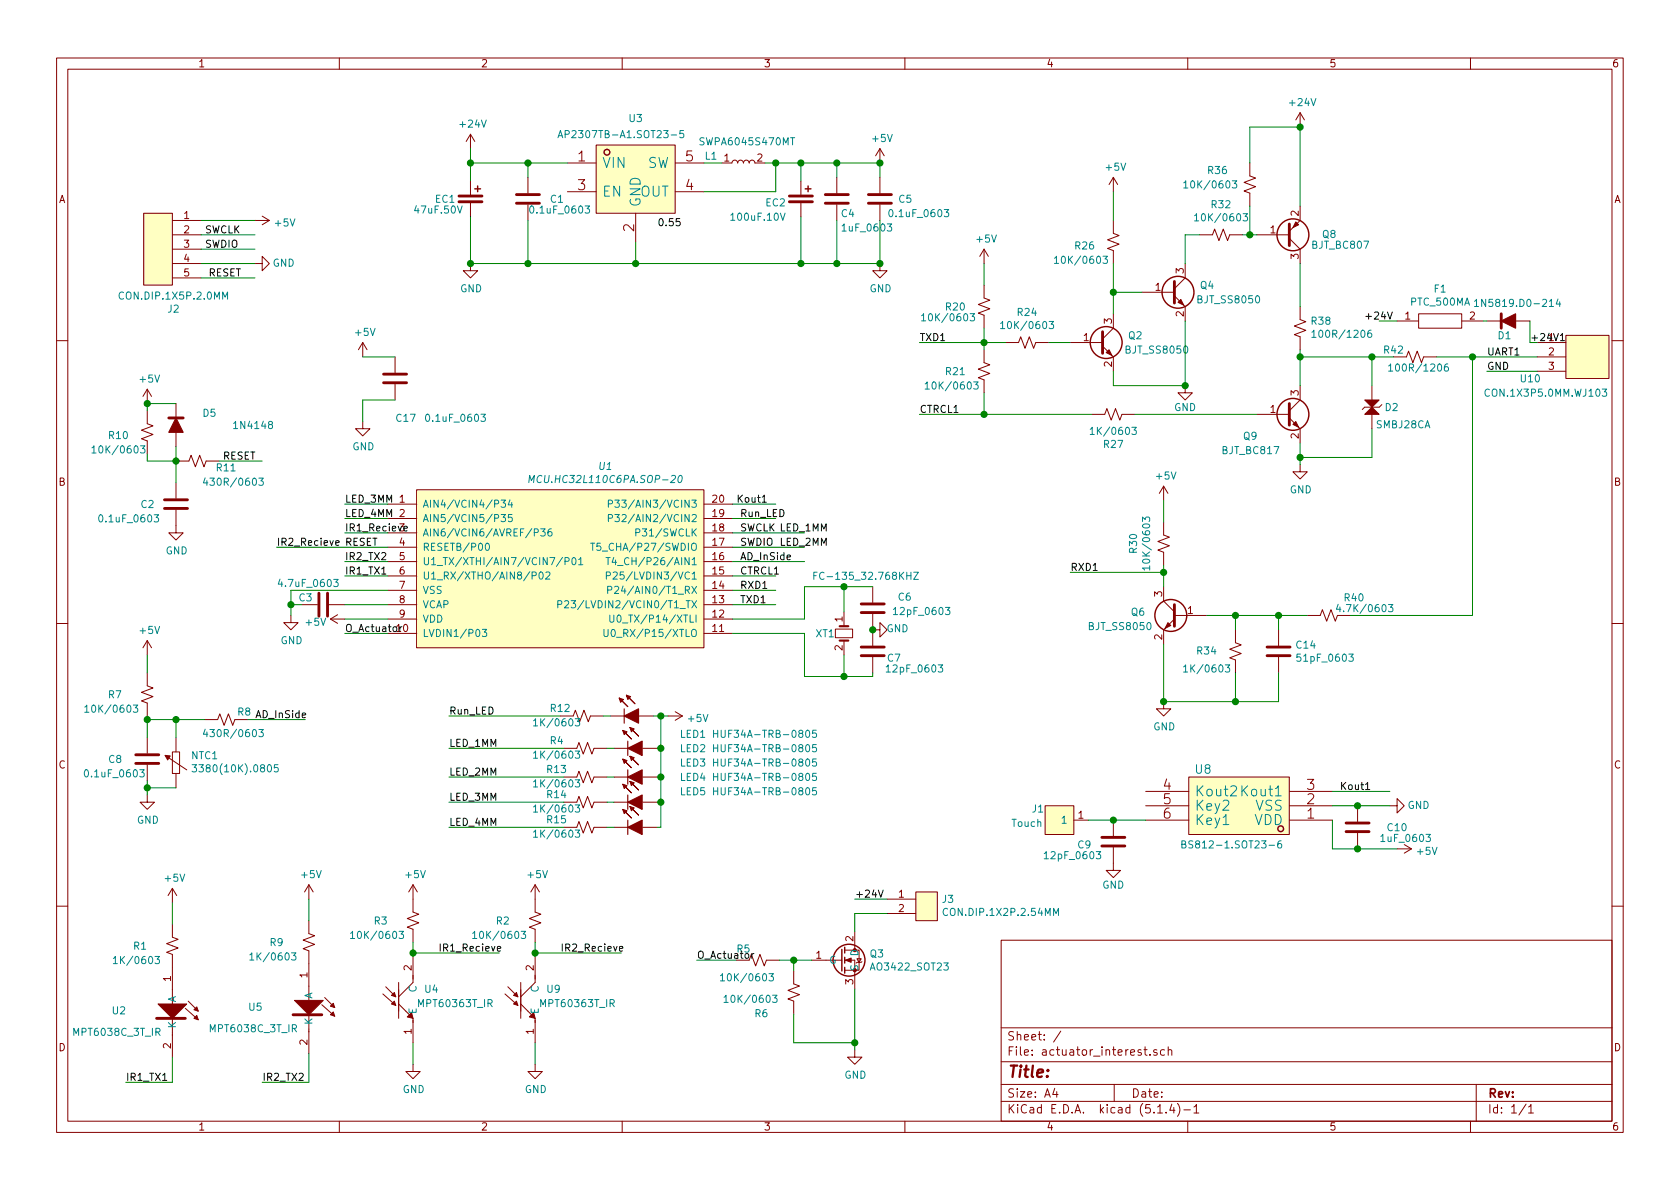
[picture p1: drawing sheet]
EESchema Schematic File Version 4
LIBS:actuator_interest-cache
EELAYER 30 0
EELAYER END
$Descr A4 11693 8268
encoding utf-8
Sheet 1 1
Title ""
Date ""
Rev ""
Comp ""
Comment1 ""
Comment2 ""
Comment3 ""
Comment4 ""
$EndDescr
$Comp
L MenRed_Library_CAP:CAP.SMT.0.1uF.0603 C2
U 1 1
P 1225 3500
F 0 "C2" H 975 3500 50  0000 L CNN
F 1 "0.1uF_0603" H 675 3400 50  0000 L CNN
F 2 "MenRed_Library_CAP:CAP.SMT.0603C" H 1263 3350 50  0001 C CNN
F 3 "~" H 1225 3500 50  0001 C CNN
	1    1225 3500
	1    0    0    -1  
$EndComp
$Comp
L MenRed_Library_DIODE:D.SMT.1N4148.SOD-123 D5
U 1 1
P 1225 2950
F 0 "D5" V 1305 2665 50  0000 L CNN
F 1 "1N4148" V 1220 2265 50  0000 L CNN
F 2 "MenRed_Library_DIODE:D.SMT.1N4148.SOD-123" H 1225 2950 50  0001 C CNN
F 3 "" H 1225 2950 50  0001 C CNN
	1    1225 2950
	0    -1   -1   0   
$EndComp
$Comp
L MenRed_Library_RES:RES.SMT.10K.0603 R10
U 1 1
P 1025 3000
F 0 "R10" V 1000 3200 50  0000 C CNN
F 1 "10K/0603" V 900 3200 50  0000 C CNN
F 2 "MenRed_Library_RES:RES.SMT.0603" H 1025 2830 50  0001 C CNN
F 3 "~" V 1025 2900 50  0001 C CNN
	1    1025 3000
	0    -1   -1   0   
$EndComp
$Comp
L MenRed_Library_RES:RES.SMT.10K.0603 R11
U 1 1
P 1375 3200
F 0 "R11" H 1175 3250 50  0000 C CNN
F 1 "430R/0603" H 1125 3350 50  0000 C CNN
F 2 "MenRed_Library_RES:RES.SMT.0603" H 1375 3030 50  0001 C CNN
F 3 "~" V 1375 3100 50  0001 C CNN
	1    1375 3200
	-1   0    0    1   
$EndComp
Wire Wire Line
	1025 2850 1025 2800
Wire Wire Line
	1025 2800 1225 2800
Connection ~ 1225 3200
Wire Wire Line
	1225 3200 1225 3350
Wire Wire Line
	1025 3150 1025 3200
Wire Wire Line
	1025 3200 1225 3200
Wire Wire Line
	1525 3200 1825 3200
$Comp
L power:GND #PWR0103
U 1 1
P 1225 3650
F 0 "#PWR0103" H 1225 3400 50  0001 C CNN
F 1 "GND" H 1230 3477 50  0000 C CNN
F 2 "" H 1225 3650 50  0001 C CNN
F 3 "" H 1225 3650 50  0001 C CNN
	1    1225 3650
	1    0    0    -1  
$EndComp
$Comp
L MenRed_Library_BJT:BJT_SMT_SS8050_SOT-23 Q2
U 1 1
P 7750 2375
F 0 "Q2" H 7850 2425 50  0000 L CNN
F 1 "BJT_SS8050" H 7825 2325 50  0000 L CNN
F 2 "MenRed_Library_BJT:BJT.SMT.SOT-23" H 7950 2475 50  0001 C CNN
F 3 "~" H 7750 2375 50  0001 C CNN
	1    7750 2375
	1    0    0    -1  
$EndComp
$Comp
L MenRed_Library_BJT:BJT_SMT_SS8050_SOT-23 Q4
U 1 1
P 8250 2025
F 0 "Q4" H 8350 2075 50  0000 L CNN
F 1 "BJT_SS8050" H 8325 1975 50  0000 L CNN
F 2 "MenRed_Library_BJT:BJT.SMT.SOT-23" H 8450 2125 50  0001 C CNN
F 3 "~" H 8250 2025 50  0001 C CNN
	1    8250 2025
	1    0    0    -1  
$EndComp
$Comp
L MenRed_Library_BJT:BJT_SMT_SS8050_SOT-23 Q6
U 1 1
P 8100 4275
F 0 "Q6" H 8225 4300 50  0000 L CNN
F 1 "BJT_SS8050" H 8175 4200 50  0000 L CNN
F 2 "MenRed_Library_BJT:BJT.SMT.SOT-23" H 8300 4375 50  0001 C CNN
F 3 "~" H 8100 4275 50  0001 C CNN
	1    8100 4275
	-1   0    0    -1  
$EndComp
$Comp
L MenRed_Library_BJT:BJT_SMT_SS8550_SOT-23 Q8
U 1 1
P 9050 1625
F 0 "Q8" H 9200 1625 50  0000 L CNN
F 1 "BJT_BC807" H 9125 1700 50  0000 L CNN
F 2 "MenRed_Library_BJT:BJT.SMT.SOT-23" H 9250 1725 50  0001 C CNN
F 3 "~" H 9050 1625 50  0001 C CNN
	1    9050 1625
	1    0    0    1   
$EndComp
$Comp
L MenRed_Library_BJT:BJT_SMT_BC817_SOT-23 Q9
U 1 1
P 9000 2875
F 0 "Q9" H 8650 2725 50  0000 L CNN
F 1 "BJT_BC817" H 8500 2625 50  0000 L CNN
F 2 "MenRed_Library_BJT:BJT.SMT.SOT-23" H 9200 2975 50  0001 C CNN
F 3 "~" H 9000 2875 50  0001 C CNN
	1    9000 2875
	1    0    0    -1  
$EndComp
$Comp
L MenRed_Library_RES:RES.SMT.10K.0603 R30
U 1 1
P 8100 3775
F 0 "R30" H 8100 3568 50  0000 C CNN
F 1 "10K/0603" H 8100 3659 50  0000 C CNN
F 2 "MenRed_Library_RES:RES.SMT.0603" H 8100 3605 50  0001 C CNN
F 3 "~" V 8100 3675 50  0001 C CNN
	1    8100 3775
	0    1    1    0   
$EndComp
$Comp
L MenRed_Library_RES:RES.SMT.10K.0603 R32
U 1 1
P 8500 1625
F 0 "R32" H 8500 1418 50  0000 C CNN
F 1 "10K/0603" H 8500 1509 50  0000 C CNN
F 2 "MenRed_Library_RES:RES.SMT.0603" H 8500 1455 50  0001 C CNN
F 3 "~" V 8500 1525 50  0001 C CNN
	1    8500 1625
	-1   0    0    1   
$EndComp
$Comp
L MenRed_Library_RES:RES.SMT.10K.0603 R36
U 1 1
P 8700 1275
F 0 "R36" V 8600 1050 50  0000 C CNN
F 1 "10K/0603" V 8700 1000 50  0000 C CNN
F 2 "MenRed_Library_RES:RES.SMT.0603" H 8700 1105 50  0001 C CNN
F 3 "~" V 8700 1175 50  0001 C CNN
	1    8700 1275
	0    1    1    0   
$EndComp
$Comp
L MenRed_Library_RES:RES.SMT.10K.0603 R24
U 1 1
P 7150 2375
F 0 "R24" H 7150 2168 50  0000 C CNN
F 1 "10K/0603" H 7150 2259 50  0000 C CNN
F 2 "MenRed_Library_RES:RES.SMT.0603" H 7150 2205 50  0001 C CNN
F 3 "~" V 7150 2275 50  0001 C CNN
	1    7150 2375
	-1   0    0    1   
$EndComp
$Comp
L MenRed_Library_RES:RES.SMT.10K.0603 R20
U 1 1
P 6850 2125
F 0 "R20" V 6850 1925 50  0000 C CNN
F 1 "10K/0603" V 6925 1875 50  0000 C CNN
F 2 "MenRed_Library_RES:RES.SMT.0603" H 6850 1955 50  0001 C CNN
F 3 "~" V 6850 2025 50  0001 C CNN
	1    6850 2125
	0    1    1    0   
$EndComp
$Comp
L MenRed_Library_RES:RES.SMT.10K.0603 R21
U 1 1
P 6850 2575
F 0 "R21" V 6850 2375 50  0000 C CNN
F 1 "10K/0603" V 6950 2350 50  0000 C CNN
F 2 "MenRed_Library_RES:RES.SMT.0603" H 6850 2405 50  0001 C CNN
F 3 "~" V 6850 2475 50  0001 C CNN
	1    6850 2575
	0    1    1    0   
$EndComp
$Comp
L MenRed_Library_RES:RES.SMT.10K.0603 R26
U 1 1
P 7750 1675
F 0 "R26" V 7775 1475 50  0000 C CNN
F 1 "10K/0603" V 7875 1450 50  0000 C CNN
F 2 "MenRed_Library_RES:RES.SMT.0603" H 7750 1505 50  0001 C CNN
F 3 "~" V 7750 1575 50  0001 C CNN
	1    7750 1675
	0    1    1    0   
$EndComp
Wire Wire Line
	6850 2275 6850 2375
Wire Wire Line
	7000 2375 6850 2375
Connection ~ 6850 2375
Wire Wire Line
	6850 2375 6850 2425
Wire Wire Line
	6850 2375 6400 2375
Wire Wire Line
	7300 2375 7450 2375
Wire Wire Line
	7750 1825 7750 2025
Wire Wire Line
	7950 2025 7750 2025
Connection ~ 7750 2025
Wire Wire Line
	7750 2025 7750 2175
Wire Wire Line
	8350 1625 8250 1625
Wire Wire Line
	8250 1625 8250 1825
Wire Wire Line
	8650 1625 8700 1625
Wire Wire Line
	8700 1425 8700 1625
Connection ~ 8700 1625
Wire Wire Line
	8700 1625 8750 1625
Wire Wire Line
	9050 1425 9050 875 
Wire Wire Line
	9050 875  8700 875 
Wire Wire Line
	8700 875  8700 1125
Wire Wire Line
	7750 2575 7750 2675
Wire Wire Line
	7750 2675 8250 2675
Wire Wire Line
	8250 2675 8250 2225
$Comp
L power:GND #PWR0113
U 1 1
P 8250 2675
F 0 "#PWR0113" H 8250 2425 50  0001 C CNN
F 1 "GND" H 8250 2525 50  0000 C CNN
F 2 "" H 8250 2675 50  0001 C CNN
F 3 "" H 8250 2675 50  0001 C CNN
	1    8250 2675
	1    0    0    -1  
$EndComp
Connection ~ 8250 2675
$Comp
L MenRed_Library_RES:RES.SMT.10K.0603 R27
U 1 1
P 7750 2875
F 0 "R27" H 7750 2668 50  0000 C CNN
F 1 "1K/0603" H 7750 2759 50  0000 C CNN
F 2 "MenRed_Library_RES:RES.SMT.0603" H 7750 2705 50  0001 C CNN
F 3 "~" V 7750 2775 50  0001 C CNN
	1    7750 2875
	1    0    0    -1  
$EndComp
Wire Wire Line
	8750 2875 7900 2875
Wire Wire Line
	7600 2875 6850 2875
Wire Wire Line
	6850 2875 6850 2725
Connection ~ 6850 2875
$Comp
L MenRed_Library_RES:RES.SMT.10K.0603 R40
U 1 1
P 9250 4275
F 0 "R40" H 9425 4400 50  0000 C CNN
F 1 "4.7K/0603" H 9500 4325 50  0000 C CNN
F 2 "MenRed_Library_RES:RES.SMT.0603" H 9250 4105 50  0001 C CNN
F 3 "~" V 9250 4175 50  0001 C CNN
	1    9250 4275
	1    0    0    -1  
$EndComp
$Comp
L MenRed_Library_RES:RES.SMT.10K.0603 R34
U 1 1
P 8600 4525
F 0 "R34" V 8600 4725 50  0000 C CNN
F 1 "1K/0603" V 8475 4725 50  0000 C CNN
F 2 "MenRed_Library_RES:RES.SMT.0603" H 8600 4355 50  0001 C CNN
F 3 "~" V 8600 4425 50  0001 C CNN
	1    8600 4525
	0    -1   -1   0   
$EndComp
Wire Wire Line
	9050 1825 9050 2125
Wire Wire Line
	9050 2425 9050 2475
Wire Wire Line
	9700 2475 9550 2475
Connection ~ 9050 2475
Wire Wire Line
	9050 2475 9050 2675
Wire Wire Line
	10000 2475 10250 2475
Wire Wire Line
	10250 2475 10250 4275
Wire Wire Line
	10250 4275 9400 4275
Wire Wire Line
	9100 4275 8900 4275
Wire Wire Line
	8600 4375 8600 4275
Connection ~ 8600 4275
Wire Wire Line
	8600 4275 8400 4275
Wire Wire Line
	8100 4475 8100 4875
Wire Wire Line
	8100 4875 8600 4875
Wire Wire Line
	8600 4875 8600 4675
$Comp
L power:GND #PWR0114
U 1 1
P 8100 4875
F 0 "#PWR0114" H 8100 4625 50  0001 C CNN
F 1 "GND" H 8105 4702 50  0000 C CNN
F 2 "" H 8100 4875 50  0001 C CNN
F 3 "" H 8100 4875 50  0001 C CNN
	1    8100 4875
	1    0    0    -1  
$EndComp
Connection ~ 8100 4875
$Comp
L power:GND #PWR0115
U 1 1
P 9050 3225
F 0 "#PWR0115" H 9050 2975 50  0001 C CNN
F 1 "GND" H 9055 3052 50  0000 C CNN
F 2 "" H 9050 3225 50  0001 C CNN
F 3 "" H 9050 3225 50  0001 C CNN
	1    9050 3225
	1    0    0    -1  
$EndComp
$Comp
L power:+24V #PWR0116
U 1 1
P 9050 875
F 0 "#PWR0116" H 9050 725 50  0001 C CNN
F 1 "+24V" H 9065 1048 50  0000 C CNN
F 2 "" H 9050 875 50  0001 C CNN
F 3 "" H 9050 875 50  0001 C CNN
	1    9050 875 
	1    0    0    -1  
$EndComp
Connection ~ 9050 875 
Wire Wire Line
	8100 3475 8100 3625
$Comp
L MenRed_Library_CAP:CAP.SMT.0.1uF.0603 C14
U 1 1
P 8900 4525
F 0 "C14" H 9015 4571 50  0000 L CNN
F 1 "51pF_0603" H 9015 4480 50  0000 L CNN
F 2 "MenRed_Library_CAP:CAP.SMT.0603C" H 8938 4375 50  0001 C CNN
F 3 "~" H 8900 4525 50  0001 C CNN
	1    8900 4525
	1    0    0    -1  
$EndComp
Wire Wire Line
	8900 4375 8900 4275
Connection ~ 8900 4275
Wire Wire Line
	8900 4275 8600 4275
Wire Wire Line
	8900 4675 8900 4875
Wire Wire Line
	8900 4875 8600 4875
Connection ~ 8600 4875
Wire Wire Line
	7750 1325 7750 1525
Wire Wire Line
	6850 1825 6850 1975
Wire Wire Line
	1200 6425 1200 6275
$Comp
L power:+24V #PWR0120
U 1 1
P 3275 1025
F 0 "#PWR0120" H 3275 875 50  0001 C CNN
F 1 "+24V" H 3290 1198 50  0000 C CNN
F 2 "" H 3275 1025 50  0001 C CNN
F 3 "" H 3275 1025 50  0001 C CNN
	1    3275 1025
	1    0    0    -1  
$EndComp
$Comp
L MenRed_Library_DIODE:D.SMT.SMBJ18CA.D0-214 D2
U 1 1
P 9550 2875
F 0 "D2" H 9635 2925 50  0000 L CNN
F 1 "SMBJ28CA" H 9575 2805 50  0000 L CNN
F 2 "MenRed_Library_DIODE:D.SMT.SMBJ13CA.D0-214" H 9550 2875 50  0001 C CNN
F 3 "~" H 9550 2875 50  0001 C CNN
	1    9550 2875
	1    0    0    -1  
$EndComp
Wire Wire Line
	9550 2675 9550 2475
Connection ~ 9550 2475
Wire Wire Line
	9550 2475 9050 2475
Wire Wire Line
	9550 2975 9550 3175
Wire Wire Line
	9550 3175 9050 3175
Connection ~ 9050 3175
Wire Wire Line
	9050 3175 9050 3225
Text Label 10350 2475 0    50   ~ 0
UART1
Text Label 6400 2375 0    50   ~ 0
TXD1
Text Label 6400 2875 0    50   ~ 0
CTRCL1
Text Label 7450 3975 0    50   ~ 0
RXD1
Text Label 10350 2575 0    50   ~ 0
GND
Wire Wire Line
	6400 2875 6850 2875
$Comp
L MenRed_Library_RES:RES.SMT.10K.1206 R42
U 1 1
P 9850 2475
F 0 "R42" H 9700 2525 50  0000 C CNN
F 1 "100R/1206" H 9875 2400 50  0000 C CNN
F 2 "MenRed_Library_RES:RES.SMT.1206" H 9850 2305 50  0001 C CNN
F 3 "~" V 9850 2375 50  0001 C CNN
	1    9850 2475
	1    0    0    -1  
$EndComp
$Comp
L MenRed_Library_RES:RES.SMT.10K.1206 R38
U 1 1
P 9050 2275
F 0 "R38" V 9096 2205 50  0000 R CNN
F 1 "100R/1206" V 9005 2205 50  0000 R CNN
F 2 "MenRed_Library_RES:RES.SMT.1206" H 9050 2105 50  0001 C CNN
F 3 "~" V 9050 2175 50  0001 C CNN
	1    9050 2275
	0    -1   -1   0   
$EndComp
$Comp
L MenRed_Library_CAP:CAP.SMT.0.1uF.0603 C17
U 1 1
P 2750 2625
F 0 "C17" H 2750 2350 50  0000 L CNN
F 1 "0.1uF_0603" H 2950 2350 50  0000 L CNN
F 2 "MenRed_Library_CAP:CAP.SMT.0603C" H 2788 2475 50  0001 C CNN
F 3 "~" H 2750 2625 50  0001 C CNN
	1    2750 2625
	1    0    0    -1  
$EndComp
Wire Wire Line
	2525 2925 2525 2775
Wire Wire Line
	1225 3100 1225 3200
$Comp
L power:GND #PWR0108
U 1 1
P 2525 2925
F 0 "#PWR0108" H 2525 2675 50  0001 C CNN
F 1 "GND" H 2530 2752 50  0000 C CNN
F 2 "" H 2525 2925 50  0001 C CNN
F 3 "" H 2525 2925 50  0001 C CNN
	1    2525 2925
	1    0    0    -1  
$EndComp
Wire Wire Line
	2525 2475 2750 2475
Wire Wire Line
	2525 2775 2750 2775
Wire Wire Line
	9050 3075 9050 3175
$Comp
L MenRed_Library_OPT:OPTO_SMT_MPT60363T_IR U4
U 1 1
P 2875 6925
F 0 "U4" H 2950 6975 50  0000 L CNN
F 1 "MPT60363T_IR" H 2900 6875 50  0000 L CNN
F 2 "MenRed_Library_DIODE:D.LED.SMT.0603" H 2825 7375 50  0001 C CNN
F 3 "" H 2825 7375 50  0001 C CNN
	1    2875 6925
	1    0    0    -1  
$EndComp
$Comp
L MenRed_Library_BJT:BJT_SMT_AO3400_SOT23 Q3
U 1 1
P 5950 6675
F 0 "Q3" H 6051 6721 50  0000 L CNN
F 1 "AO3422_SOT23" H 6051 6630 50  0000 L CNN
F 2 "MenRed_Library_BJT:BJT.SMT.SOT-23" H 6450 6525 50  0001 C CNN
F 3 "" H 6450 6625 50  0001 C CNN
	1    5950 6675
	1    0    0    -1  
$EndComp
Wire Wire Line
	3275 1125 3275 1025
$Comp
L MenRed_Library_CAP:CAP.SMT.220uF.16V EC2
U 1 1
P 5575 1375
F 0 "EC2" V 5600 1125 50  0000 L CNN
F 1 "100uF.10V" V 5700 875 50  0000 L CNN
F 2 "MenRed_Library_CAP:CAP.SMT.47UF.16V" H 5575 1375 60  0001 C CNN
F 3 "" H 5575 1375 60  0000 C CNN
	1    5575 1375
	0    1    1    0   
$EndComp
$Comp
L MenRed_Library_CAP:CAP.SMT.100uF.25V EC1
U 1 1
P 3275 1375
F 0 "EC1" V 3275 1125 50  0000 L CNN
F 1 "47uF.50V" V 3350 975 50  0000 L CNN
F 2 "MenRed_Library_CAP:CAP.SMT.47UF.25V" H 3275 1375 60  0001 C CNN
F 3 "" H 3275 1375 60  0000 C CNN
	1    3275 1375
	0    1    1    0   
$EndComp
$Comp
L MenRed_Library_CAP:CAP.SMT.0.1uF.0603 C1
U 1 1
P 3675 1375
F 0 "C1" H 3825 1375 50  0000 L CNN
F 1 "0.1uF_0603" H 3675 1300 50  0000 L CNN
F 2 "MenRed_Library_CAP:CAP.SMT.0603C" H 3713 1225 50  0001 C CNN
F 3 "~" H 3675 1375 50  0001 C CNN
	1    3675 1375
	1    0    0    -1  
$EndComp
Wire Wire Line
	3275 1250 3275 1125
Connection ~ 3275 1125
Wire Wire Line
	3675 1225 3675 1125
Connection ~ 3675 1125
Wire Wire Line
	3675 1125 3275 1125
$Comp
L MenRed_Library_CAP:CAP.SMT.0.1uF.0603 C4
U 1 1
P 5825 1375
F 0 "C4" H 5850 1275 50  0000 L CNN
F 1 "1uF_0603" H 5850 1175 50  0000 L CNN
F 2 "MenRed_Library_CAP:CAP.SMT.0603C" H 5863 1225 50  0001 C CNN
F 3 "~" H 5825 1375 50  0001 C CNN
	1    5825 1375
	1    0    0    -1  
$EndComp
$Comp
L power:GND #PWR03
U 1 1
P 3275 1825
F 0 "#PWR03" H 3275 1575 50  0001 C CNN
F 1 "GND" H 3280 1652 50  0000 C CNN
F 2 "" H 3275 1825 50  0001 C CNN
F 3 "" H 3275 1825 50  0001 C CNN
	1    3275 1825
	1    0    0    -1  
$EndComp
$Comp
L power:GND #PWR010
U 1 1
P 6125 1825
F 0 "#PWR010" H 6125 1575 50  0001 C CNN
F 1 "GND" H 6130 1652 50  0000 C CNN
F 2 "" H 6125 1825 50  0001 C CNN
F 3 "" H 6125 1825 50  0001 C CNN
	1    6125 1825
	1    0    0    -1  
$EndComp
$Comp
L MenRed_Library_CAP:CAP.SMT.0.1uF.0603 C5
U 1 1
P 6125 1375
F 0 "C5" H 6250 1375 50  0000 L CNN
F 1 "0.1uF_0603" H 6175 1275 50  0000 L CNN
F 2 "MenRed_Library_CAP:CAP.SMT.0603C" H 6163 1225 50  0001 C CNN
F 3 "~" H 6125 1375 50  0001 C CNN
	1    6125 1375
	1    0    0    -1  
$EndComp
Text Label 2400 3800 0    50   ~ 0
RESET
$Comp
L MenRed_Library_CAP:CAP.SMT.0.1uF.0603 C3
U 1 1
P 2250 4200
F 0 "C3" V 2200 4025 50  0000 L CNN
F 1 "4.7uF_0603" V 2100 3875 50  0000 L CNN
F 2 "MenRed_Library_CAP:CAP.SMT.0603C" H 2288 4050 50  0001 C CNN
F 3 "~" H 2250 4200 50  0001 C CNN
	1    2250 4200
	0    1    1    0   
$EndComp
$Comp
L power:GND #PWR02
U 1 1
P 1775 1825
F 0 "#PWR02" H 1775 1575 50  0001 C CNN
F 1 "GND" V 1775 1625 50  0000 C CNN
F 2 "" H 1775 1825 50  0001 C CNN
F 3 "" H 1775 1825 50  0001 C CNN
	1    1775 1825
	0    -1   -1   0   
$EndComp
Wire Wire Line
	2100 4200 2025 4200
Wire Wire Line
	1400 1525 1775 1525
Wire Wire Line
	1400 1625 1775 1625
Wire Wire Line
	1400 1725 1775 1725
Wire Wire Line
	1400 1825 1775 1825
Wire Wire Line
	1400 1925 1775 1925
$Comp
L MenRed_Library_RES:RES.SMT.10K.0603 R5
U 1 1
P 5275 6675
F 0 "R5" H 5375 6600 50  0000 C CNN
F 1 "10K/0603" H 5350 6800 50  0000 C CNN
F 2 "MenRed_Library_RES:RES.SMT.0603" H 5275 6505 50  0001 C CNN
F 3 "~" V 5275 6575 50  0001 C CNN
	1    5275 6675
	-1   0    0    1   
$EndComp
$Comp
L MenRed_Library_RES:RES.SMT.10K.0603 R6
U 1 1
P 5525 6900
F 0 "R6" V 5375 7125 50  0000 C CNN
F 1 "10K/0603" V 5475 7200 50  0000 C CNN
F 2 "MenRed_Library_RES:RES.SMT.0603" H 5525 6730 50  0001 C CNN
F 3 "~" V 5525 6800 50  0001 C CNN
	1    5525 6900
	0    -1   -1   0   
$EndComp
Wire Wire Line
	5425 6675 5525 6675
Wire Wire Line
	5525 6750 5525 6675
Connection ~ 5525 6675
Wire Wire Line
	5525 6675 5650 6675
Wire Wire Line
	5950 6875 5950 7250
Wire Wire Line
	5950 7250 5525 7250
Wire Wire Line
	5525 7250 5525 7050
Wire Wire Line
	5950 6475 5950 6350
Wire Wire Line
	5950 6350 6175 6350
Wire Wire Line
	6175 6250 5950 6250
$Comp
L MenRed_Library_RES:RES.SMT.10K.0603 R3
U 1 1
P 2875 6400
F 0 "R3" V 2875 6175 50  0000 C CNN
F 1 "10K/0603" V 2975 6150 50  0000 C CNN
F 2 "MenRed_Library_RES:RES.SMT.0603" H 2875 6230 50  0001 C CNN
F 3 "~" V 2875 6300 50  0001 C CNN
	1    2875 6400
	0    1    1    0   
$EndComp
Wire Wire Line
	2875 6650 2875 6625
$Comp
L power:GND #PWR08
U 1 1
P 2875 7400
F 0 "#PWR08" H 2875 7150 50  0001 C CNN
F 1 "GND" H 2880 7227 50  0000 C CNN
F 2 "" H 2875 7400 50  0001 C CNN
F 3 "" H 2875 7400 50  0001 C CNN
	1    2875 7400
	1    0    0    -1  
$EndComp
Wire Wire Line
	2875 7250 2875 7400
Wire Wire Line
	2875 6625 3475 6625
Connection ~ 2875 6625
Wire Wire Line
	2875 6625 2875 6550
$Comp
L power:GND #PWR012
U 1 1
P 5950 7300
F 0 "#PWR012" H 5950 7050 50  0001 C CNN
F 1 "GND" H 5955 7127 50  0000 C CNN
F 2 "" H 5950 7300 50  0001 C CNN
F 3 "" H 5950 7300 50  0001 C CNN
	1    5950 7300
	1    0    0    -1  
$EndComp
Wire Wire Line
	5950 7300 5950 7250
Connection ~ 5950 7250
Wire Wire Line
	5125 6675 4850 6675
Text Label 4850 6675 0    50   ~ 0
O_Actuator
Text Label 3050 6625 0    50   ~ 0
IR1_Recieve
Text Label 875  7525 0    50   ~ 0
IR1_TX1
$Comp
L power:GND #PWR05
U 1 1
P 2025 4275
F 0 "#PWR05" H 2025 4025 50  0001 C CNN
F 1 "GND" H 2030 4102 50  0000 C CNN
F 2 "" H 2025 4275 50  0001 C CNN
F 3 "" H 2025 4275 50  0001 C CNN
	1    2025 4275
	1    0    0    -1  
$EndComp
Text Label 5150 4200 0    50   ~ 0
TXD1
Text Label 5150 4100 0    50   ~ 0
RXD1
Text Label 5150 4000 0    50   ~ 0
CTRCL1
$Comp
L MenRed_Library_DIODE:D.SMT.1N5819.D0-214 D1
U 1 1
P 10500 2225
F 0 "D1" H 10525 2125 50  0000 R CNN
F 1 "1N5819.D0-214" H 10875 2350 50  0000 R CNN
F 2 "MenRed_Library_DIODE:D.SMT.1N5819.SMA" H 10500 2075 50  0001 C CNN
F 3 "" H 10500 2125 50  0001 C CNN
	1    10500 2225
	1    0    0    -1  
$EndComp
Text Label 9700 2225 2    50   ~ 0
+24V
Wire Wire Line
	10700 2575 10350 2575
Wire Wire Line
	10250 2475 10700 2475
Connection ~ 10250 2475
Wire Wire Line
	2150 6400 2150 6250
Text Label 1825 7525 0    50   ~ 0
IR2_TX2
Wire Wire Line
	1200 7350 1200 7525
Wire Wire Line
	875  7525 1200 7525
Wire Wire Line
	2150 7325 2150 7525
Wire Wire Line
	2150 7525 1825 7525
Text Label 2400 4400 0    50   ~ 0
O_Actuator
Text Label 2400 3700 0    50   ~ 0
IR1_Recieve
Connection ~ 5875 4700
Wire Wire Line
	5600 4700 5600 4400
Wire Wire Line
	5875 4700 5600 4700
Connection ~ 5875 4075
Wire Wire Line
	5600 4075 5600 4300
Wire Wire Line
	5875 4075 5600 4075
Connection ~ 6075 4375
$Comp
L power:GND #PWR013
U 1 1
P 6075 4375
F 0 "#PWR013" H 6075 4125 50  0001 C CNN
F 1 "GND" V 6080 4202 50  0000 C CNN
F 2 "" H 6075 4375 50  0001 C CNN
F 3 "" H 6075 4375 50  0001 C CNN
	1    6075 4375
	0    -1   -1   0   
$EndComp
Wire Wire Line
	6075 4700 6075 4675
Wire Wire Line
	5875 4700 6075 4700
Wire Wire Line
	5875 4550 5875 4700
Wire Wire Line
	5875 4075 6075 4075
Wire Wire Line
	5875 4250 5875 4075
$Comp
L MenRed_Library_CAP:CAP.SMT.0.1uF.0603 C7
U 1 1
P 6075 4525
F 0 "C7" H 5875 4575 50  0000 L CNN
F 1 "12pF_0603" H 5575 4650 50  0000 L CNN
F 2 "MenRed_Library_CAP:CAP.SMT.0603C" H 6113 4375 50  0001 C CNN
F 3 "~" H 6075 4525 50  0001 C CNN
	1    6075 4525
	-1   0    0    1   
$EndComp
$Comp
L MenRed_Library_CAP:CAP.SMT.0.1uF.0603 C6
U 1 1
P 6075 4225
F 0 "C6" H 5800 4150 50  0000 L CNN
F 1 "12pF_0603" H 5525 4250 50  0000 L CNN
F 2 "MenRed_Library_CAP:CAP.SMT.0603C" H 6113 4075 50  0001 C CNN
F 3 "~" H 6075 4225 50  0001 C CNN
	1    6075 4225
	-1   0    0    1   
$EndComp
$Comp
L MenRed_Library_XTAL:OSC_SMT_FC-135_32.768KHZ XT1
U 1 1
P 5875 4400
F 0 "XT1" V 5875 4200 50  0000 L CNN
F 1 "FC-135_32.768KHZ" V 5475 4175 50  0000 L CNN
F 2 "MenRed_Library_XTAL:OSC.SMT.32.768KHz" H 5875 4225 50  0001 C CNN
F 3 "" H 5675 4300 50  0001 C CNN
	1    5875 4400
	0    1    1    0   
$EndComp
Connection ~ 2025 4200
Wire Wire Line
	2025 4200 2025 4275
Wire Wire Line
	2025 4100 2025 4200
Wire Wire Line
	5100 3500 5400 3500
Wire Wire Line
	5100 3600 5400 3600
Wire Wire Line
	5100 4000 5400 4000
Wire Wire Line
	5100 4100 5400 4100
Wire Wire Line
	5100 4200 5400 4200
Wire Wire Line
	5100 4300 5600 4300
Wire Wire Line
	5100 4400 5600 4400
Text Label 5150 3600 0    50   ~ 0
Run_LED
$Comp
L MenRed_Library_IC:IC.TOUCH.BS812-1.SOT23-6 U8
U 1 1
P 8625 5600
F 0 "U8" H 8875 5350 60  0000 C CNN
F 1 "BS812-1.SOT23-6" H 8675 5875 50  0000 C CNN
F 2 "MenRed_Library_IC:IC.SMT.SOT-23-6" H 8725 5100 60  0001 C CNN
F 3 "" H 8275 5300 60  0000 C CNN
	1    8625 5600
	-1   0    0    1   
$EndComp
Wire Wire Line
	7975 5700 7750 5700
Wire Wire Line
	9275 5600 9450 5600
Wire Wire Line
	9275 5500 9675 5500
$Comp
L power:GND #PWR019
U 1 1
P 9675 5600
F 0 "#PWR019" H 9675 5350 50  0001 C CNN
F 1 "GND" V 9675 5400 50  0000 C CNN
F 2 "" H 9675 5600 50  0001 C CNN
F 3 "" H 9675 5600 50  0001 C CNN
	1    9675 5600
	0    -1   -1   0   
$EndComp
Text Label 9325 5500 0    50   ~ 0
Kout1
$Comp
L MenRed_Library_OTHER.lib:Touch J1
U 1 1
P 7375 5700
F 0 "J1" H 7525 5625 50  0000 C CNN
F 1 "Touch" H 7600 5725 50  0000 C CNN
F 2 "MenRed_Library_CON:CON_DIP_1PIN_copy" H 7545 5570 50  0001 C CNN
F 3 "" H 7545 5570 50  0001 C CNN
	1    7375 5700
	-1   0    0    1   
$EndComp
$Comp
L MenRed_Library_CAP:CAP.SMT.0.1uF.0603 C10
U 1 1
P 9450 5750
F 0 "C10" H 9650 5750 50  0000 L CNN
F 1 "1uF_0603" H 9600 5675 50  0000 L CNN
F 2 "MenRed_Library_CAP:CAP.SMT.0603C" H 9488 5600 50  0001 C CNN
F 3 "~" H 9450 5750 50  0001 C CNN
	1    9450 5750
	1    0    0    -1  
$EndComp
Connection ~ 9450 5600
Wire Wire Line
	9450 5600 9675 5600
Wire Wire Line
	9275 5700 9275 5900
Wire Wire Line
	9275 5900 9450 5900
Connection ~ 9450 5900
Wire Wire Line
	9450 5900 9725 5900
$Comp
L MenRed_Library_SENOR:SENOR.SMT.3380(10K).0805 NTC1
U 1 1
P 1225 5325
F 0 "NTC1" V 1296 5222 50  0000 R CNN
F 1 "3380(10K).0805" V 1205 5222 50  0000 R CNN
F 2 "MenRed_Library_SENOR:SENOR.SMT.NTC.0805" H 1225 5075 50  0001 C CNN
F 3 "" H 1225 5475 50  0001 C CNN
	1    1225 5325
	0    -1   -1   0   
$EndComp
$Comp
L MenRed_Library_RES:RES.SMT.10K.0603 R7
U 1 1
P 1025 4825
F 0 "R7" V 1025 4600 50  0000 C CNN
F 1 "10K/0603" V 1125 4575 50  0000 C CNN
F 2 "MenRed_Library_RES:RES.SMT.0603" H 1025 4655 50  0001 C CNN
F 3 "~" V 1025 4725 50  0001 C CNN
	1    1025 4825
	0    1    1    0   
$EndComp
$Comp
L MenRed_Library_RES:RES.SMT.10K.0603 R8
U 1 1
P 1575 5000
F 0 "R8" H 1450 4950 50  0000 C CNN
F 1 "430R/0603" H 1525 5100 50  0000 C CNN
F 2 "MenRed_Library_RES:RES.SMT.0603" H 1575 4830 50  0001 C CNN
F 3 "~" V 1575 4900 50  0001 C CNN
	1    1575 5000
	-1   0    0    1   
$EndComp
Wire Wire Line
	1025 4975 1025 5000
Wire Wire Line
	1725 5000 2125 5000
$Comp
L MenRed_Library_CAP:CAP.SMT.0.1uF.0603 C8
U 1 1
P 1025 5275
F 0 "C8" H 750 5275 50  0000 L CNN
F 1 "0.1uF_0603" H 575 5175 50  0000 L CNN
F 2 "MenRed_Library_CAP:CAP.SMT.0603C" H 1063 5125 50  0001 C CNN
F 3 "~" H 1025 5275 50  0001 C CNN
	1    1025 5275
	1    0    0    -1  
$EndComp
$Comp
L power:GND #PWR015
U 1 1
P 1025 5525
F 0 "#PWR015" H 1025 5275 50  0001 C CNN
F 1 "GND" H 1030 5352 50  0000 C CNN
F 2 "" H 1025 5525 50  0001 C CNN
F 3 "" H 1025 5525 50  0001 C CNN
	1    1025 5525
	1    0    0    -1  
$EndComp
Wire Wire Line
	1025 5425 1025 5475
Wire Wire Line
	1025 5125 1025 5000
Connection ~ 1025 5000
Text Label 1775 5000 0    50   ~ 0
AD_InSide
Text Label 5150 3900 0    50   ~ 0
AD_InSide
Text Label 5125 3500 0    50   ~ 0
Kout1
$Comp
L MenRed_Library_CAP:CAP.SMT.0.1uF.0603 C9
U 1 1
P 7750 5850
F 0 "C9" H 7900 5875 50  0000 L CNN
F 1 "12pF_0603" H 7825 5950 50  0000 L CNN
F 2 "MenRed_Library_CAP:CAP.SMT.0603C" H 7788 5700 50  0001 C CNN
F 3 "~" H 7750 5850 50  0001 C CNN
	1    7750 5850
	-1   0    0    1   
$EndComp
Connection ~ 7750 5700
Wire Wire Line
	7750 5700 7575 5700
$Comp
L power:GND #PWR018
U 1 1
P 7750 6000
F 0 "#PWR018" H 7750 5750 50  0001 C CNN
F 1 "GND" H 7750 5850 50  0000 C CNN
F 2 "" H 7750 6000 50  0001 C CNN
F 3 "" H 7750 6000 50  0001 C CNN
	1    7750 6000
	1    0    0    -1  
$EndComp
$Comp
L MenRed_Library_IC:IC.POWER.SMT.AP2307TB-A1.SOT23-5 U3
U 1 1
P 4425 1225
F 0 "U3" H 4425 1637 50  0000 C CNN
F 1 "AP2307TB-A1.SOT23-5" H 4325 1525 50  0000 C CNN
F 2 "MenRed_Library_IC:IC.SMT.SOT-23-5" H 4550 925 60  0001 C CNN
F 3 "" H 4425 1200 60  0000 C CNN
	1    4425 1225
	1    0    0    -1  
$EndComp
Wire Wire Line
	3675 1125 3950 1125
Wire Wire Line
	3275 1500 3275 1825
Wire Wire Line
	3275 1825 3675 1825
Wire Wire Line
	4425 1825 4425 1675
Wire Wire Line
	3675 1525 3675 1825
Connection ~ 3675 1825
Wire Wire Line
	3675 1825 4425 1825
$Comp
L MenRed_Library_L:L.SMT.6.8uH L1
U 1 1
P 5175 1125
F 0 "L1" H 4950 1175 50  0000 C CNN
F 1 "SWPA6045S470MT" H 5200 1275 50  0000 C CNN
F 2 "MenRed_Library_L:L.SMT.SWPA3015S150MT" H 5025 975 60  0001 C CNN
F 3 "" H 5025 1125 60  0000 C CNN
	1    5175 1125
	1    0    0    -1  
$EndComp
Wire Wire Line
	4900 1125 5025 1125
Wire Wire Line
	4900 1325 5400 1325
Wire Wire Line
	5400 1325 5400 1125
Wire Wire Line
	5400 1125 5325 1125
Wire Wire Line
	5400 1125 5575 1125
Connection ~ 5400 1125
Wire Wire Line
	5575 1250 5575 1125
Connection ~ 5575 1125
Wire Wire Line
	5575 1125 5825 1125
Wire Wire Line
	5825 1225 5825 1125
Connection ~ 5825 1125
Wire Wire Line
	5825 1125 6125 1125
Wire Wire Line
	6125 1225 6125 1125
Wire Wire Line
	4425 1825 5575 1825
Wire Wire Line
	6125 1825 6125 1525
Connection ~ 4425 1825
Wire Wire Line
	5825 1525 5825 1825
Connection ~ 5825 1825
Wire Wire Line
	5825 1825 6125 1825
Wire Wire Line
	5575 1500 5575 1825
Connection ~ 5575 1825
Wire Wire Line
	5575 1825 5825 1825
Connection ~ 6125 1825
Connection ~ 3275 1825
Text Label 4575 1575 0    50   ~ 0
0.55
Wire Wire Line
	1025 4550 1025 4675
Wire Wire Line
	1225 5475 1025 5475
Connection ~ 1025 5475
Wire Wire Line
	1025 5475 1025 5525
Wire Wire Line
	1025 5000 1225 5000
Wire Wire Line
	1225 5125 1225 5000
Connection ~ 1225 5000
Wire Wire Line
	1225 5000 1425 5000
$Comp
L power:+5V #PWR021
U 1 1
P 6125 1125
F 0 "#PWR021" H 6125 975 50  0001 C CNN
F 1 "+5V" H 6140 1298 50  0000 C CNN
F 2 "" H 6125 1125 50  0001 C CNN
F 3 "" H 6125 1125 50  0001 C CNN
	1    6125 1125
	1    0    0    -1  
$EndComp
Connection ~ 6125 1125
$Comp
L power:+5V #PWR023
U 1 1
P 7750 1325
F 0 "#PWR023" H 7750 1175 50  0001 C CNN
F 1 "+5V" H 7765 1498 50  0000 C CNN
F 2 "" H 7750 1325 50  0001 C CNN
F 3 "" H 7750 1325 50  0001 C CNN
	1    7750 1325
	1    0    0    -1  
$EndComp
$Comp
L power:+5V #PWR022
U 1 1
P 6850 1825
F 0 "#PWR022" H 6850 1675 50  0001 C CNN
F 1 "+5V" H 6865 1998 50  0000 C CNN
F 2 "" H 6850 1825 50  0001 C CNN
F 3 "" H 6850 1825 50  0001 C CNN
	1    6850 1825
	1    0    0    -1  
$EndComp
$Comp
L power:+5V #PWR024
U 1 1
P 8100 3475
F 0 "#PWR024" H 8100 3325 50  0001 C CNN
F 1 "+5V" H 8115 3648 50  0000 C CNN
F 2 "" H 8100 3475 50  0001 C CNN
F 3 "" H 8100 3475 50  0001 C CNN
	1    8100 3475
	1    0    0    -1  
$EndComp
$Comp
L power:+5V #PWR025
U 1 1
P 9725 5900
F 0 "#PWR025" H 9725 5750 50  0001 C CNN
F 1 "+5V" V 9740 6028 50  0000 L CNN
F 2 "" H 9725 5900 50  0001 C CNN
F 3 "" H 9725 5900 50  0001 C CNN
	1    9725 5900
	0    1    1    0   
$EndComp
$Comp
L power:+5V #PWR016
U 1 1
P 2150 6250
F 0 "#PWR016" H 2150 6100 50  0001 C CNN
F 1 "+5V" H 2165 6423 50  0000 C CNN
F 2 "" H 2150 6250 50  0001 C CNN
F 3 "" H 2150 6250 50  0001 C CNN
	1    2150 6250
	1    0    0    -1  
$EndComp
$Comp
L power:+5V #PWR06
U 1 1
P 1200 6275
F 0 "#PWR06" H 1200 6125 50  0001 C CNN
F 1 "+5V" H 1215 6448 50  0000 C CNN
F 2 "" H 1200 6275 50  0001 C CNN
F 3 "" H 1200 6275 50  0001 C CNN
	1    1200 6275
	1    0    0    -1  
$EndComp
$Comp
L power:+5V #PWR01
U 1 1
P 1025 4550
F 0 "#PWR01" H 1025 4400 50  0001 C CNN
F 1 "+5V" H 1040 4723 50  0000 C CNN
F 2 "" H 1025 4550 50  0001 C CNN
F 3 "" H 1025 4550 50  0001 C CNN
	1    1025 4550
	1    0    0    -1  
$EndComp
$Comp
L power:+5V #PWR09
U 1 1
P 2400 4300
F 0 "#PWR09" H 2400 4150 50  0001 C CNN
F 1 "+5V" V 2375 4425 50  0000 L CNN
F 2 "" H 2400 4300 50  0001 C CNN
F 3 "" H 2400 4300 50  0001 C CNN
	1    2400 4300
	0    -1   -1   0   
$EndComp
$Comp
L power:+5V #PWR04
U 1 1
P 1025 2800
F 0 "#PWR04" H 1025 2650 50  0001 C CNN
F 1 "+5V" H 1040 2973 50  0000 C CNN
F 2 "" H 1025 2800 50  0001 C CNN
F 3 "" H 1025 2800 50  0001 C CNN
	1    1025 2800
	1    0    0    -1  
$EndComp
Connection ~ 1025 2800
$Comp
L power:+5V #PWR014
U 1 1
P 2525 2475
F 0 "#PWR014" H 2525 2325 50  0001 C CNN
F 1 "+5V" H 2540 2648 50  0000 C CNN
F 2 "" H 2525 2475 50  0001 C CNN
F 3 "" H 2525 2475 50  0001 C CNN
	1    2525 2475
	1    0    0    -1  
$EndComp
$Comp
L power:+5V #PWR07
U 1 1
P 1775 1525
F 0 "#PWR07" H 1775 1375 50  0001 C CNN
F 1 "+5V" V 1790 1653 50  0000 L CNN
F 2 "" H 1775 1525 50  0001 C CNN
F 3 "" H 1775 1525 50  0001 C CNN
	1    1775 1525
	0    1    1    0   
$EndComp
$Comp
L power:+5V #PWR020
U 1 1
P 4650 4975
F 0 "#PWR020" H 4650 4825 50  0001 C CNN
F 1 "+5V" V 4665 5103 50  0000 L CNN
F 2 "" H 4650 4975 50  0001 C CNN
F 3 "" H 4650 4975 50  0001 C CNN
	1    4650 4975
	0    1    1    0   
$EndComp
$Comp
L power:+5V #PWR017
U 1 1
P 2875 6250
F 0 "#PWR017" H 2875 6100 50  0001 C CNN
F 1 "+5V" H 2890 6423 50  0000 C CNN
F 2 "" H 2875 6250 50  0001 C CNN
F 3 "" H 2875 6250 50  0001 C CNN
	1    2875 6250
	1    0    0    -1  
$EndComp
Wire Wire Line
	4600 4975 4650 4975
$Comp
L MenRed_Library_OPT:OPTO_SMT_MPT60363T_IR U9
U 1 1
P 3725 6925
F 0 "U9" H 3800 6975 50  0000 L CNN
F 1 "MPT60363T_IR" H 3750 6875 50  0000 L CNN
F 2 "MenRed_Library_DIODE:D.LED.SMT.0603" H 3675 7375 50  0001 C CNN
F 3 "" H 3675 7375 50  0001 C CNN
	1    3725 6925
	1    0    0    -1  
$EndComp
$Comp
L MenRed_Library_RES:RES.SMT.10K.0603 R2
U 1 1
P 3725 6400
F 0 "R2" V 3725 6175 50  0000 C CNN
F 1 "10K/0603" V 3825 6150 50  0000 C CNN
F 2 "MenRed_Library_RES:RES.SMT.0603" H 3725 6230 50  0001 C CNN
F 3 "~" V 3725 6300 50  0001 C CNN
	1    3725 6400
	0    1    1    0   
$EndComp
Wire Wire Line
	3725 6650 3725 6625
$Comp
L power:GND #PWR0101
U 1 1
P 3725 7400
F 0 "#PWR0101" H 3725 7150 50  0001 C CNN
F 1 "GND" H 3730 7227 50  0000 C CNN
F 2 "" H 3725 7400 50  0001 C CNN
F 3 "" H 3725 7400 50  0001 C CNN
	1    3725 7400
	1    0    0    -1  
$EndComp
Wire Wire Line
	3725 7250 3725 7400
Wire Wire Line
	3725 6625 4325 6625
Connection ~ 3725 6625
Wire Wire Line
	3725 6625 3725 6550
Text Label 3900 6625 0    50   ~ 0
IR2_Recieve
$Comp
L power:+5V #PWR0102
U 1 1
P 3725 6250
F 0 "#PWR0102" H 3725 6100 50  0001 C CNN
F 1 "+5V" H 3740 6423 50  0000 C CNN
F 2 "" H 3725 6250 50  0001 C CNN
F 3 "" H 3725 6250 50  0001 C CNN
	1    3725 6250
	1    0    0    -1  
$EndComp
Wire Wire Line
	8100 3925 8100 3975
Wire Wire Line
	8100 3975 7450 3975
Connection ~ 8100 3975
Wire Wire Line
	8100 3975 8100 4075
Wire Wire Line
	5100 3700 5600 3700
Wire Wire Line
	5100 3800 5600 3800
$Comp
L MenRed_Library_CON:CON.1X3P5.0MM.WJ103 U10
U 1 1
P 11050 2475
F 0 "U10" H 10575 2325 50  0000 L CNN
F 1 "CON.1X3P5.0MM.WJ103" H 10325 2225 50  0000 L CNN
F 2 "MenRed_Library_CON:CON_DIP_3PIN_2.54MM" H 10900 2275 50  0001 C CNN
F 3 "" H 10900 2275 50  0001 C CNN
	1    11050 2475
	1    0    0    -1  
$EndComp
Wire Wire Line
	10650 2225 10650 2375
Wire Wire Line
	10650 2375 10700 2375
$Comp
L MenRed_Library_RES:RES.SMT.10K.0603 R15
U 1 1
P 4075 5750
F 0 "R15" H 4275 5700 50  0000 C CNN
F 1 "1K/0603" H 4275 5800 50  0000 C CNN
F 2 "MenRed_Library_RES:RES.SMT.0603" H 4075 5580 50  0001 C CNN
F 3 "~" V 4075 5650 50  0001 C CNN
	1    4075 5750
	-1   0    0    1   
$EndComp
$Comp
L MenRed_Library_RES:RES.SMT.10K.0603 R14
U 1 1
P 4075 5575
F 0 "R14" H 4275 5525 50  0000 C CNN
F 1 "1K/0603" H 4275 5625 50  0000 C CNN
F 2 "MenRed_Library_RES:RES.SMT.0603" H 4075 5405 50  0001 C CNN
F 3 "~" V 4075 5475 50  0001 C CNN
	1    4075 5575
	-1   0    0    1   
$EndComp
$Comp
L MenRed_Library_RES:RES.SMT.10K.0603 R13
U 1 1
P 4075 5400
F 0 "R13" H 4275 5350 50  0000 C CNN
F 1 "1K/0603" H 4275 5450 50  0000 C CNN
F 2 "MenRed_Library_RES:RES.SMT.0603" H 4075 5230 50  0001 C CNN
F 3 "~" V 4075 5300 50  0001 C CNN
	1    4075 5400
	-1   0    0    1   
$EndComp
$Comp
L MenRed_Library_RES:RES.SMT.10K.0603 R4
U 1 1
P 4075 5200
F 0 "R4" H 4275 5150 50  0000 C CNN
F 1 "1K/0603" H 4275 5250 50  0000 C CNN
F 2 "MenRed_Library_RES:RES.SMT.0603" H 4075 5030 50  0001 C CNN
F 3 "~" V 4075 5100 50  0001 C CNN
	1    4075 5200
	-1   0    0    1   
$EndComp
$Comp
L MenRed_Library_DIODE:D.LED.SMT.HUF34A-TRB-0805 LED2
U 1 1
P 4475 5200
F 0 "LED2" V 4475 4850 50  0000 C CNN
F 1 "HUF34A-TRB-0805" V 4475 4350 50  0000 C CNN
F 2 "MenRed_Library_DIODE:D.LED.SMT.0603" V 4845 5330 50  0001 C CNN
F 3 "" V 4475 5205 50  0001 C CNN
	1    4475 5200
	0    -1   1    0   
$EndComp
$Comp
L MenRed_Library_DIODE:D.LED.SMT.HUF34A-TRB-0805 LED1
U 1 1
P 4450 4975
F 0 "LED1" V 4575 4600 50  0000 C CNN
F 1 "HUF34A-TRB-0805" V 4575 4100 50  0000 C CNN
F 2 "MenRed_Library_DIODE:D.LED.SMT.0603" V 4820 5105 50  0001 C CNN
F 3 "" V 4450 4980 50  0001 C CNN
	1    4450 4975
	0    -1   1    0   
$EndComp
$Comp
L MenRed_Library_DIODE:D.LED.SMT.HUF34A-TRB-0805 LED3
U 1 1
P 4475 5400
F 0 "LED3" V 4375 5050 50  0000 C CNN
F 1 "HUF34A-TRB-0805" V 4375 4550 50  0000 C CNN
F 2 "MenRed_Library_DIODE:D.LED.SMT.0603" V 4845 5530 50  0001 C CNN
F 3 "" V 4475 5405 50  0001 C CNN
	1    4475 5400
	0    -1   1    0   
$EndComp
$Comp
L MenRed_Library_DIODE:D.LED.SMT.HUF34A-TRB-0805 LED4
U 1 1
P 4475 5575
F 0 "LED4" V 4300 5225 50  0000 C CNN
F 1 "HUF34A-TRB-0805" V 4300 4725 50  0000 C CNN
F 2 "MenRed_Library_DIODE:D.LED.SMT.0603" V 4845 5705 50  0001 C CNN
F 3 "" V 4475 5580 50  0001 C CNN
	1    4475 5575
	0    -1   1    0   
$EndComp
$Comp
L MenRed_Library_DIODE:D.LED.SMT.HUF34A-TRB-0805 LED5
U 1 1
P 4475 5750
F 0 "LED5" V 4225 5400 50  0000 C CNN
F 1 "HUF34A-TRB-0805" V 4225 4900 50  0000 C CNN
F 2 "MenRed_Library_DIODE:D.LED.SMT.0603" V 4845 5880 50  0001 C CNN
F 3 "" V 4475 5755 50  0001 C CNN
	1    4475 5750
	0    -1   1    0   
$EndComp
$Comp
L MenRed_Library_RES:RES.SMT.10K.0603 R12
U 1 1
P 4050 4975
F 0 "R12" H 4200 4925 50  0000 C CNN
F 1 "1K/0603" H 4225 5025 50  0000 C CNN
F 2 "MenRed_Library_RES:RES.SMT.0603" H 4050 4805 50  0001 C CNN
F 3 "~" V 4050 4875 50  0001 C CNN
	1    4050 4975
	-1   0    0    1   
$EndComp
Wire Wire Line
	2700 4400 2400 4400
Wire Wire Line
	2700 4300 2400 4300
Wire Wire Line
	2700 4200 2400 4200
Wire Wire Line
	2025 4100 2700 4100
Wire Wire Line
	2700 4000 2400 4000
Wire Wire Line
	2700 3900 2400 3900
Wire Wire Line
	2700 3700 2400 3700
Wire Wire Line
	2700 3600 2400 3600
Wire Wire Line
	2700 3500 2400 3500
Text Label 3125 5750 0    50   ~ 0
LED_4MM
Text Label 3125 5575 0    50   ~ 0
LED_3MM
Text Label 3125 5400 0    50   ~ 0
LED_2MM
Text Label 3125 5200 0    50   ~ 0
LED_1MM
Text Label 3125 4975 0    50   ~ 0
Run_LED
Text Label 1425 1725 0    50   ~ 0
SWDIO
Text Label 1425 1625 0    50   ~ 0
SWCLK
Text Label 1450 1925 0    50   ~ 0
RESET
Text Label 1550 3200 0    50   ~ 0
RESET
Text Label 5950 6250 0    50   ~ 0
+24V
Text Label 10650 2375 0    50   ~ 0
+24V1
Wire Wire Line
	4600 4975 4600 5200
Wire Wire Line
	4200 4975 4250 4975
Connection ~ 4600 4975
Wire Wire Line
	4225 5200 4275 5200
Connection ~ 4600 5200
Wire Wire Line
	4600 5200 4600 5400
Wire Wire Line
	4225 5400 4275 5400
Connection ~ 4600 5400
Wire Wire Line
	4600 5400 4600 5575
Wire Wire Line
	4225 5575 4275 5575
Connection ~ 4600 5575
Wire Wire Line
	4600 5575 4600 5750
Wire Wire Line
	4225 5750 4275 5750
Wire Wire Line
	4575 5750 4600 5750
Wire Wire Line
	4575 5575 4600 5575
Wire Wire Line
	4575 5400 4600 5400
Wire Wire Line
	4575 5200 4600 5200
Wire Wire Line
	4550 4975 4600 4975
Wire Wire Line
	3125 4975 3900 4975
Wire Wire Line
	3125 5200 3925 5200
Wire Wire Line
	3125 5400 3925 5400
Wire Wire Line
	3125 5575 3925 5575
Wire Wire Line
	3125 5750 3925 5750
$Comp
L MenRed_Library_OPT:OPTO_SMT_MPT6038C_3T_IR U5
U 1 1
P 2150 7025
F 0 "U5" H 2575 7050 50  0000 R CNN
F 1 "MPT6038C_3T_IR" H 2850 6900 50  0000 R CNN
F 2 "MenRed_Library_DIODE:D.LED.SMT.0603" H 1800 7475 50  0001 C CNN
F 3 "" H 1800 7475 50  0001 C CNN
	1    2150 7025
	-1   0    0    -1  
$EndComp
$Comp
L MenRed_Library_OPT:OPTO_SMT_MPT6038C_3T_IR U2
U 1 1
P 1200 7050
F 0 "U2" H 1625 7075 50  0000 R CNN
F 1 "MPT6038C_3T_IR" H 1900 6925 50  0000 R CNN
F 2 "MenRed_Library_DIODE:D.LED.SMT.0603" H 850 7500 50  0001 C CNN
F 3 "" H 850 7500 50  0001 C CNN
	1    1200 7050
	-1   0    0    -1  
$EndComp
$Comp
L MenRed_Library_RES:RES.SMT.10K.0603 R9
U 1 1
P 2150 6550
F 0 "R9" V 2150 6325 50  0000 C CNN
F 1 "1K/0603" V 2250 6300 50  0000 C CNN
F 2 "MenRed_Library_RES:RES.SMT.0603" H 2150 6380 50  0001 C CNN
F 3 "~" V 2150 6450 50  0001 C CNN
	1    2150 6550
	0    1    1    0   
$EndComp
$Comp
L MenRed_Library_RES:RES.SMT.10K.0603 R1
U 1 1
P 1200 6575
F 0 "R1" V 1200 6350 50  0000 C CNN
F 1 "1K/0603" V 1300 6325 50  0000 C CNN
F 2 "MenRed_Library_RES:RES.SMT.0603" H 1200 6405 50  0001 C CNN
F 3 "~" V 1200 6475 50  0001 C CNN
	1    1200 6575
	0    1    1    0   
$EndComp
Wire Wire Line
	1925 3800 2700 3800
Text Label 2400 3500 0    50   ~ 0
LED_3MM
Text Label 2400 3600 0    50   ~ 0
LED_4MM
Text Label 2400 3900 0    50   ~ 0
IR2_TX2
Text Label 2400 4000 0    50   ~ 0
IR1_TX1
$Comp
L MenRed_Library_CON:CON.DIP.1X5P.2.0MM J2
U 1 1
P 1075 1725
F 0 "J2" H 942 1310 50  0000 C CNN
F 1 "CON.DIP.1X5P.2.0MM" H 942 1401 50  0000 C CNN
F 2 "MenRed_Library_CON:CON_DIP_1X5PIN_2.0MM" H 950 1425 50  0001 C CNN
F 3 "" H 950 1425 50  0001 C CNN
	1    1075 1725
	-1   0    0    -1  
$EndComp
$Comp
L MenRed_Library_CON:CON.DIP.1X2P.2.54MM J3
U 1 1
P 6450 6300
F 0 "J3" H 6553 6351 50  0000 L CNN
F 1 "CON.DIP.1X2P.2.54MM" H 6553 6260 50  0000 L CNN
F 2 "MenRed_Library_CON:CON_DIP_1X2PIN_2.54MM" H 6375 6200 50  0001 C CNN
F 3 "" H 6375 6200 50  0001 C CNN
	1    6450 6300
	1    0    0    -1  
$EndComp
Text Label 5150 3700 0    50   ~ 0
SWCLK
Text Label 5150 3800 0    50   ~ 0
SWDIO
Wire Wire Line
	5100 3900 5600 3900
Text Label 5425 3800 0    50   ~ 0
LED_2MM
Text Label 5425 3700 0    50   ~ 0
LED_1MM
Text Label 1925 3800 0    50   ~ 0
IR2_Recieve
$Comp
L MenRed_Library_MCU:MCU.HC32L110C6PA.SOP-20 U1
U 1 1
P 3900 3900
F 0 "U1" H 4217 4565 50  0000 C CIN
F 1 "MCU.HC32L110C6PA.SOP-20" H 4217 4474 50  0000 C CIN
F 2 "MenRed_Library_IC:SOP-20" H 3875 3250 50  0001 C CNN
F 3 "" H 3850 1950 50  0001 C CNN
	1    3900 3900
	1    0    0    -1  
$EndComp
$Comp
L actuator_interest-rescue:FUSE_SMT_PTC_500MA-MenRed_Library_FUSE F1
U 1 1
P 10025 2225
F 0 "F1" H 10025 2450 50  0000 C CNN
F 1 "PTC_500MA" H 10025 2359 50  0000 C CNN
F 2 "MenRed_Library_FUSE:FUSE.100MA.SMC" H 9775 2175 50  0001 C CNN
F 3 "" H 9775 2175 50  0001 C CNN
	1    10025 2225
	1    0    0    -1  
$EndComp
Wire Wire Line
	9600 2225 9725 2225
Wire Wire Line
	10325 2225 10350 2225
$EndSCHEMATC
